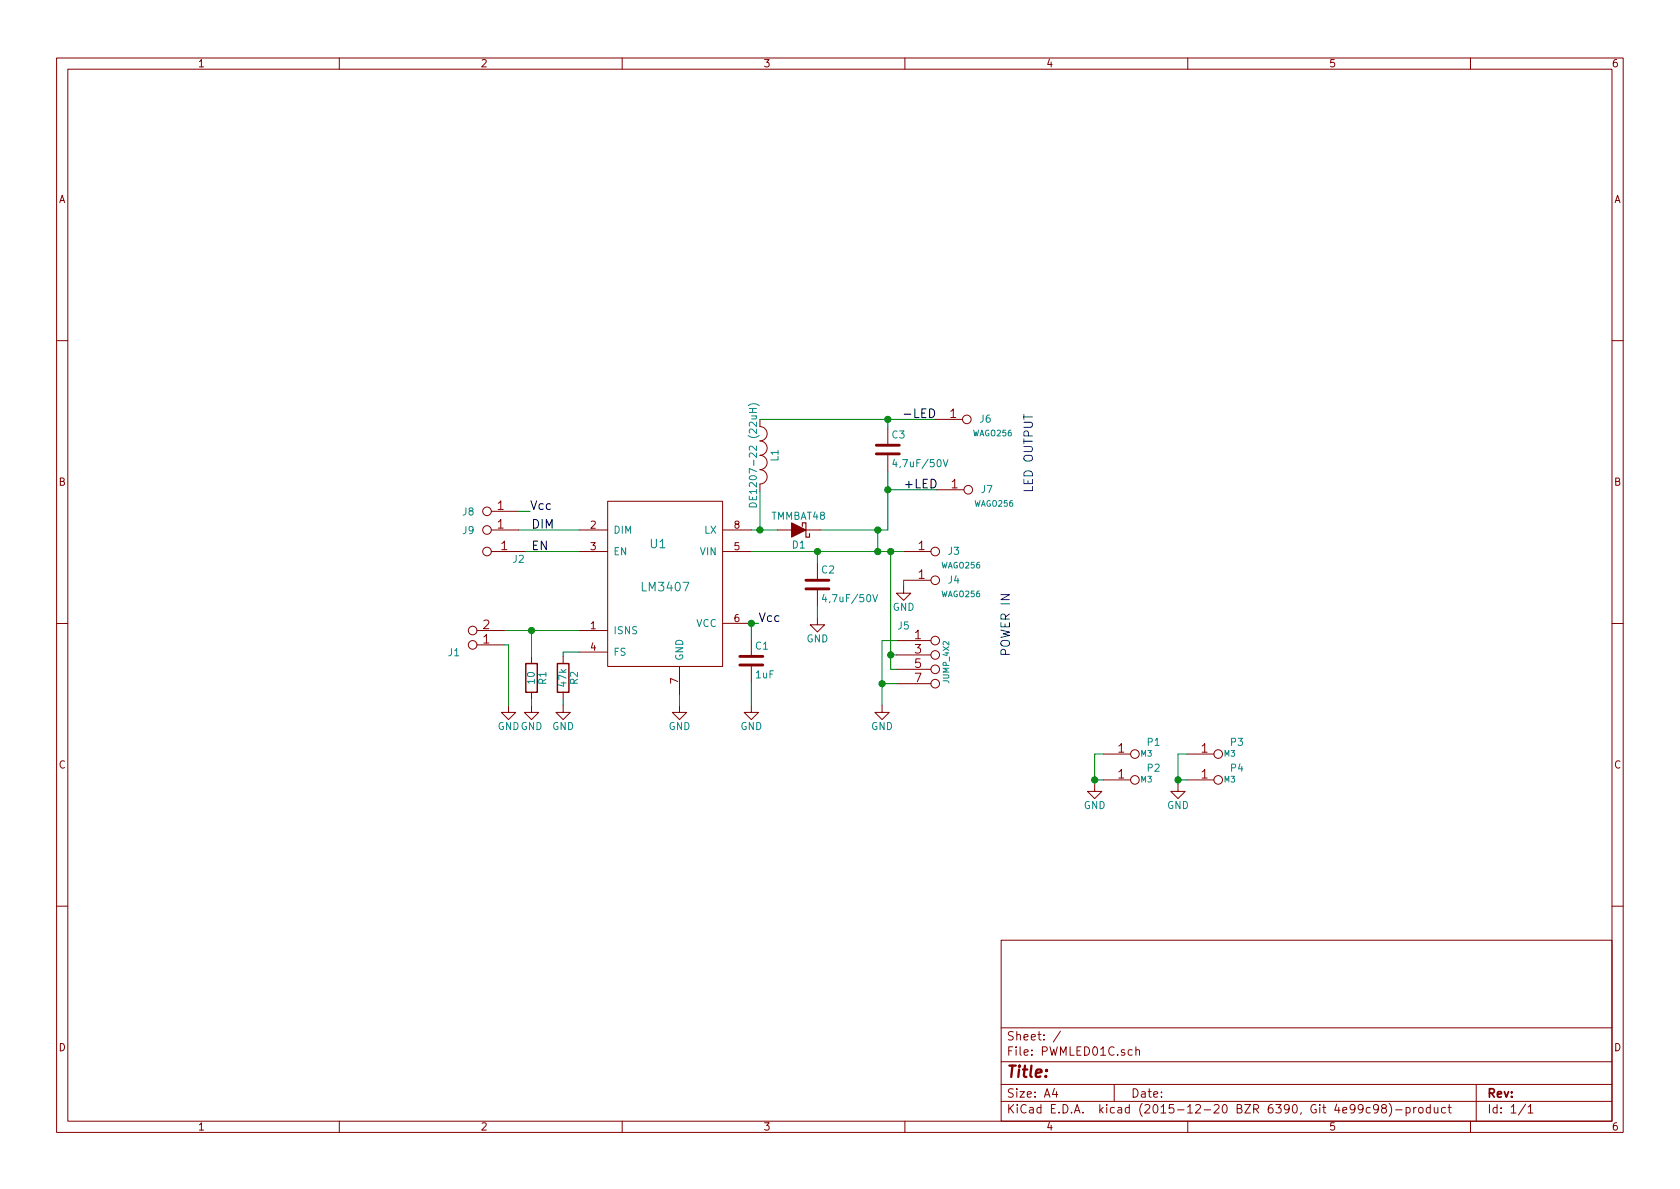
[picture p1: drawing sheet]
EESchema Schematic File Version 2
LIBS:power
LIBS:device
LIBS:transistors
LIBS:conn
LIBS:linear
LIBS:regul
LIBS:74xx
LIBS:cmos4000
LIBS:adc-dac
LIBS:memory
LIBS:xilinx
LIBS:microcontrollers
LIBS:dsp
LIBS:microchip
LIBS:analog_switches
LIBS:motorola
LIBS:texas
LIBS:intel
LIBS:audio
LIBS:interface
LIBS:digital-audio
LIBS:philips
LIBS:display
LIBS:cypress
LIBS:siliconi
LIBS:opto
LIBS:atmel
LIBS:contrib
LIBS:valves
LIBS:ADC-DAC
LIBS:asp-134604-01_(fmc)
LIBS:clock
LIBS:header
LIBS:Jumpers
LIBS:konektory
LIBS:mechanical
LIBS:MLAB_BATERY
LIBS:MLAB_CONNECTORS
LIBS:MLAB_D
LIBS:MLAB_IO
LIBS:MLAB_Jumpers
LIBS:MLAB_T
LIBS:OpAmp
LIBS:sata7-67491-1030
LIBS:PWMLED01C-cache
EELAYER 25 0
EELAYER END
$Descr A4 11693 8268
encoding utf-8
Sheet 1 1
Title ""
Date ""
Rev ""
Comp ""
Comment1 ""
Comment2 ""
Comment3 ""
Comment4 ""
$EndDescr
$Comp
L R R1
U 1 1
P 3700 4710
F 0 "R1" V 3780 4710 50  0000 C CNN
F 1 "10" V 3700 4710 50  0000 C CNN
F 2 "Mlab_R:SMD-0805" V 3630 4710 30  0001 C CNN
F 3 "" H 3700 4710 30  0000 C CNN
	1    3700 4710
	1    0    0    -1  
$EndComp
$Comp
L INDUCTOR_SMALL L1
U 1 1
P 5290 3160
F 0 "L1" H 5290 3260 50  0000 C CNN
F 1 "DE1207-22 (22uH)" H 5290 3110 50  0000 C CNN
F 2 "Mlab_L:DE1205-10" H 5290 3160 60  0001 C CNN
F 3 "" H 5290 3160 60  0000 C CNN
	1    5290 3160
	0    1    1    0   
$EndComp
$Comp
L C C1
U 1 1
P 5230 4590
F 0 "C1" H 5255 4690 50  0000 L CNN
F 1 "1uF" H 5255 4490 50  0000 L CNN
F 2 "Mlab_R:SMD-0805" H 5268 4440 30  0001 C CNN
F 3 "" H 5230 4590 60  0000 C CNN
	1    5230 4590
	1    0    0    -1  
$EndComp
$Comp
L _ P1
U 1 1
P 7980 5290
F 0 "P1" H 8030 5420 50  0000 C CNN
F 1 "M3" H 7980 5340 40  0000 C CNN
F 2 "Mlab_Mechanical:MountingHole_3mm" H 8230 5140 60  0001 C CNN
F 3 "" H 8230 5140 60  0000 C CNN
	1    7980 5290
	1    0    0    -1  
$EndComp
$Comp
L CONN1_1 J4
U 1 1
P 6590 4080
F 0 "J4" H 6640 4130 50  0000 C CNN
F 1 "WAGO256" H 6690 4030 40  0000 C CNN
F 2 "Mlab_Con:WAGO256" H 6640 4030 60  0001 C CNN
F 3 "" H 6640 4030 60  0000 C CNN
	1    6590 4080
	1    0    0    -1  
$EndComp
$Comp
L CONN1_1 J3
U 1 1
P 6590 3880
F 0 "J3" H 6640 3930 50  0000 C CNN
F 1 "WAGO256" H 6690 3830 40  0000 C CNN
F 2 "Mlab_Con:WAGO256" H 6640 3830 60  0001 C CNN
F 3 "" H 6640 3830 60  0000 C CNN
	1    6590 3880
	1    0    0    -1  
$EndComp
$Comp
L JUMP_4X2 J5
U 1 1
P 6640 4600
F 0 "J5" H 6290 4850 50  0000 C CNN
F 1 "JUMP_4X2" V 6590 4600 40  0000 C CNN
F 2 "Mlab_Pin_Headers:Straight_2x04" H 6640 4600 60  0001 C CNN
F 3 "" H 6640 4600 60  0000 C CNN
	1    6640 4600
	1    0    0    -1  
$EndComp
$Comp
L LM3407 U1
U 1 1
P 4580 4180
F 0 "U1" H 4580 4580 60  0000 C CNN
F 1 "LM3407" H 4630 4280 60  0000 C CNN
F 2 "Mlab_IO:MSOP-8-1EP_3x3mm_Pitch0.65mm" H 4780 4130 60  0001 C CNN
F 3 "" H 4780 4130 60  0000 C CNN
	1    4580 4180
	1    0    0    -1  
$EndComp
$Comp
L R R2
U 1 1
P 3920 4710
F 0 "R2" V 4000 4710 50  0000 C CNN
F 1 "47k" V 3920 4710 50  0000 C CNN
F 2 "Mlab_R:SMD-0805" V 3850 4710 30  0001 C CNN
F 3 "" H 3920 4710 30  0000 C CNN
	1    3920 4710
	1    0    0    -1  
$EndComp
$Comp
L JUMP_2x1 J2
U 1 1
P 3260 3680
F 0 "J2" H 2910 3880 50  0000 C CNN
F 1 "JUMP_2x1" V 3260 3830 40  0001 C CNN
F 2 "Mlab_Pin_Headers:Straight_1x02" H 3260 3680 60  0001 C CNN
F 3 "" H 3260 3680 60  0000 C CNN
	1    3260 3680
	-1   0    0    1   
$EndComp
$Comp
L CONN1_1 J6
U 1 1
P 6810 2960
F 0 "J6" H 6860 3010 50  0000 C CNN
F 1 "WAGO256" H 6910 2910 40  0000 C CNN
F 2 "Mlab_Con:WAGO256" H 6860 2910 60  0001 C CNN
F 3 "" H 6860 2910 60  0000 C CNN
	1    6810 2960
	1    0    0    -1  
$EndComp
$Comp
L CONN1_1 J7
U 1 1
P 6820 3450
F 0 "J7" H 6870 3500 50  0000 C CNN
F 1 "WAGO256" H 6920 3400 40  0000 C CNN
F 2 "Mlab_Con:WAGO256" H 6870 3400 60  0001 C CNN
F 3 "" H 6870 3400 60  0000 C CNN
	1    6820 3450
	1    0    0    -1  
$EndComp
Text Label 6280 2910 0    60   ~ 0
-LED
Text Label 6290 3400 0    60   ~ 0
+LED
Text Notes 7190 3420 1    60   ~ 0
LED OUTPUT
$Comp
L GND #PWR01
U 1 1
P 4730 4900
F 0 "#PWR01" H 4730 4650 50  0001 C CNN
F 1 "GND" H 4730 4750 50  0000 C CNN
F 2 "" H 4730 4900 60  0000 C CNN
F 3 "" H 4730 4900 60  0000 C CNN
	1    4730 4900
	1    0    0    -1  
$EndComp
$Comp
L GND #PWR02
U 1 1
P 5230 4900
F 0 "#PWR02" H 5230 4650 50  0001 C CNN
F 1 "GND" H 5230 4750 50  0000 C CNN
F 2 "" H 5230 4900 60  0000 C CNN
F 3 "" H 5230 4900 60  0000 C CNN
	1    5230 4900
	1    0    0    -1  
$EndComp
$Comp
L GND #PWR03
U 1 1
P 5690 4290
F 0 "#PWR03" H 5690 4040 50  0001 C CNN
F 1 "GND" H 5690 4140 50  0000 C CNN
F 2 "" H 5690 4290 60  0000 C CNN
F 3 "" H 5690 4290 60  0000 C CNN
	1    5690 4290
	1    0    0    -1  
$EndComp
$Comp
L GND #PWR04
U 1 1
P 6290 4070
F 0 "#PWR04" H 6290 3820 50  0001 C CNN
F 1 "GND" H 6290 3920 50  0000 C CNN
F 2 "" H 6290 4070 60  0000 C CNN
F 3 "" H 6290 4070 60  0000 C CNN
	1    6290 4070
	1    0    0    -1  
$EndComp
$Comp
L GND #PWR05
U 1 1
P 6140 4900
F 0 "#PWR05" H 6140 4650 50  0001 C CNN
F 1 "GND" H 6140 4750 50  0000 C CNN
F 2 "" H 6140 4900 60  0000 C CNN
F 3 "" H 6140 4900 60  0000 C CNN
	1    6140 4900
	1    0    0    -1  
$EndComp
Text Notes 7030 4560 1    60   ~ 0
POWER IN
$Comp
L GND #PWR06
U 1 1
P 3920 4900
F 0 "#PWR06" H 3920 4650 50  0001 C CNN
F 1 "GND" H 3920 4750 50  0000 C CNN
F 2 "" H 3920 4900 60  0000 C CNN
F 3 "" H 3920 4900 60  0000 C CNN
	1    3920 4900
	1    0    0    -1  
$EndComp
$Comp
L GND #PWR07
U 1 1
P 3700 4900
F 0 "#PWR07" H 3700 4650 50  0001 C CNN
F 1 "GND" H 3700 4750 50  0000 C CNN
F 2 "" H 3700 4900 60  0000 C CNN
F 3 "" H 3700 4900 60  0000 C CNN
	1    3700 4900
	1    0    0    -1  
$EndComp
Text Label 3700 3680 0    60   ~ 0
DIM
Text Label 3700 3830 0    60   ~ 0
EN
$Comp
L _ P2
U 1 1
P 7980 5470
F 0 "P2" H 8030 5600 50  0000 C CNN
F 1 "M3" H 7980 5520 40  0000 C CNN
F 2 "Mlab_Mechanical:MountingHole_3mm" H 8230 5320 60  0001 C CNN
F 3 "" H 8230 5320 60  0000 C CNN
	1    7980 5470
	1    0    0    -1  
$EndComp
$Comp
L _ P3
U 1 1
P 8560 5290
F 0 "P3" H 8610 5420 50  0000 C CNN
F 1 "M3" H 8560 5340 40  0000 C CNN
F 2 "Mlab_Mechanical:MountingHole_3mm" H 8810 5140 60  0001 C CNN
F 3 "" H 8810 5140 60  0000 C CNN
	1    8560 5290
	1    0    0    -1  
$EndComp
$Comp
L _ P4
U 1 1
P 8560 5470
F 0 "P4" H 8610 5600 50  0000 C CNN
F 1 "M3" H 8560 5520 40  0000 C CNN
F 2 "Mlab_Mechanical:MountingHole_3mm" H 8810 5320 60  0001 C CNN
F 3 "" H 8810 5320 60  0000 C CNN
	1    8560 5470
	1    0    0    -1  
$EndComp
$Comp
L GND #PWR08
U 1 1
P 7620 5450
F 0 "#PWR08" H 7620 5200 50  0001 C CNN
F 1 "GND" H 7620 5300 50  0000 C CNN
F 2 "" H 7620 5450 60  0000 C CNN
F 3 "" H 7620 5450 60  0000 C CNN
	1    7620 5450
	1    0    0    -1  
$EndComp
$Comp
L GND #PWR09
U 1 1
P 8200 5450
F 0 "#PWR09" H 8200 5200 50  0001 C CNN
F 1 "GND" H 8200 5300 50  0000 C CNN
F 2 "" H 8200 5450 60  0000 C CNN
F 3 "" H 8200 5450 60  0000 C CNN
	1    8200 5450
	1    0    0    -1  
$EndComp
Wire Wire Line
	5230 3680 5410 3680
Wire Wire Line
	5290 3410 5290 3680
Connection ~ 5290 3680
Wire Wire Line
	5290 2910 6510 2910
Connection ~ 6180 2910
Wire Wire Line
	6180 3680 5710 3680
Wire Wire Line
	6180 3400 6520 3400
Connection ~ 6180 3400
Wire Wire Line
	5230 3830 6290 3830
Wire Wire Line
	6200 4650 6240 4650
Wire Wire Line
	6200 3830 6200 4650
Wire Wire Line
	6200 4550 6240 4550
Connection ~ 6200 3830
Connection ~ 6200 4550
Wire Wire Line
	6290 4070 6290 4030
Wire Wire Line
	6240 4450 6140 4450
Wire Wire Line
	6140 4450 6140 4900
Wire Wire Line
	6140 4750 6240 4750
Connection ~ 6140 4750
Wire Wire Line
	5230 4330 5230 4440
Wire Wire Line
	5230 4900 5230 4740
Wire Wire Line
	4730 4900 4730 4830
Connection ~ 5690 3830
Wire Wire Line
	3610 3680 4030 3680
Wire Wire Line
	4030 3830 3660 3830
Wire Wire Line
	3510 4380 4030 4380
Wire Wire Line
	4030 4530 3920 4530
Wire Wire Line
	3920 4900 3920 4860
Wire Wire Line
	3700 4900 3700 4860
Wire Wire Line
	3700 4380 3700 4560
Wire Wire Line
	3920 4530 3920 4560
Wire Wire Line
	6110 3680 6110 3830
Connection ~ 6110 3830
Connection ~ 6110 3680
Wire Wire Line
	8260 5240 8200 5240
Wire Wire Line
	8200 5240 8200 5450
Wire Wire Line
	7680 5240 7620 5240
Wire Wire Line
	7620 5240 7620 5450
Wire Wire Line
	7620 5420 7680 5420
Connection ~ 7620 5420
Wire Wire Line
	8260 5420 8200 5420
Connection ~ 8200 5420
$Comp
L C C2
U 1 1
P 5690 4060
F 0 "C2" H 5715 4160 50  0000 L CNN
F 1 "4,7uF/50V" H 5715 3960 50  0000 L CNN
F 2 "Mlab_R:SMD-1206" H 5728 3910 30  0001 C CNN
F 3 "" H 5690 4060 60  0000 C CNN
	1    5690 4060
	1    0    0    -1  
$EndComp
$Comp
L C C3
U 1 1
P 6180 3120
F 0 "C3" H 6205 3220 50  0000 L CNN
F 1 "4,7uF/50V" H 6205 3020 50  0000 L CNN
F 2 "Mlab_R:SMD-1206" H 6218 2970 30  0001 C CNN
F 3 "" H 6180 3120 60  0000 C CNN
	1    6180 3120
	1    0    0    -1  
$EndComp
Wire Wire Line
	6180 2970 6180 2910
Wire Wire Line
	6180 3270 6180 3680
$Comp
L CONN1_2 J1
U 1 1
P 3210 4430
F 0 "J1" H 3260 4530 50  0000 C CNN
F 1 "CONN1_2" H 3310 4380 40  0001 C CNN
F 2 "Mlab_Pin_Headers:Straight_1x02" H 3260 4380 60  0001 C CNN
F 3 "" H 3260 4380 60  0000 C CNN
	1    3210 4430
	-1   0    0    1   
$EndComp
$Comp
L GND #PWR010
U 1 1
P 3540 4900
F 0 "#PWR010" H 3540 4650 50  0001 C CNN
F 1 "GND" H 3540 4750 50  0000 C CNN
F 2 "" H 3540 4900 60  0000 C CNN
F 3 "" H 3540 4900 60  0000 C CNN
	1    3540 4900
	1    0    0    -1  
$EndComp
Wire Wire Line
	3540 4480 3540 4900
Connection ~ 3700 4380
Wire Wire Line
	3510 4480 3540 4480
Wire Wire Line
	5230 4330 5280 4330
Connection ~ 5230 4330
Text Label 5280 4330 0    60   ~ 0
Vcc
Text Label 3690 3550 0    60   ~ 0
Vcc
$Comp
L CONN1_1 J9
U 1 1
P 3310 3630
F 0 "J9" H 3360 3680 50  0000 C CNN
F 1 "CONN1_1" H 3410 3580 40  0001 C CNN
F 2 "Mlab_Pin_Headers:Straight_1x01" H 3360 3580 60  0001 C CNN
F 3 "" H 3360 3580 60  0000 C CNN
	1    3310 3630
	-1   0    0    1   
$EndComp
$Comp
L CONN1_1 J8
U 1 1
P 3310 3500
F 0 "J8" H 3360 3550 50  0000 C CNN
F 1 "CONN1_1" H 3410 3450 40  0001 C CNN
F 2 "Mlab_Pin_Headers:Straight_1x01" H 3360 3450 60  0001 C CNN
F 3 "" H 3360 3450 60  0000 C CNN
	1    3310 3500
	-1   0    0    1   
$EndComp
Wire Wire Line
	3610 3550 3690 3550
Wire Wire Line
	5690 4290 5690 4210
Wire Wire Line
	5690 3830 5690 3910
$Comp
L D_Schottky D1
U 1 1
P 5560 3680
F 0 "D1" H 5560 3780 50  0000 C CNN
F 1 "TMMBAT48" H 5560 3580 50  0000 C CNN
F 2 "Mlab_D:Diode-MiniMELF_Standard" H 5560 3680 50  0001 C CNN
F 3 "" H 5560 3680 50  0000 C CNN
	1    5560 3680
	-1   0    0    1   
$EndComp
$EndSCHEMATC
